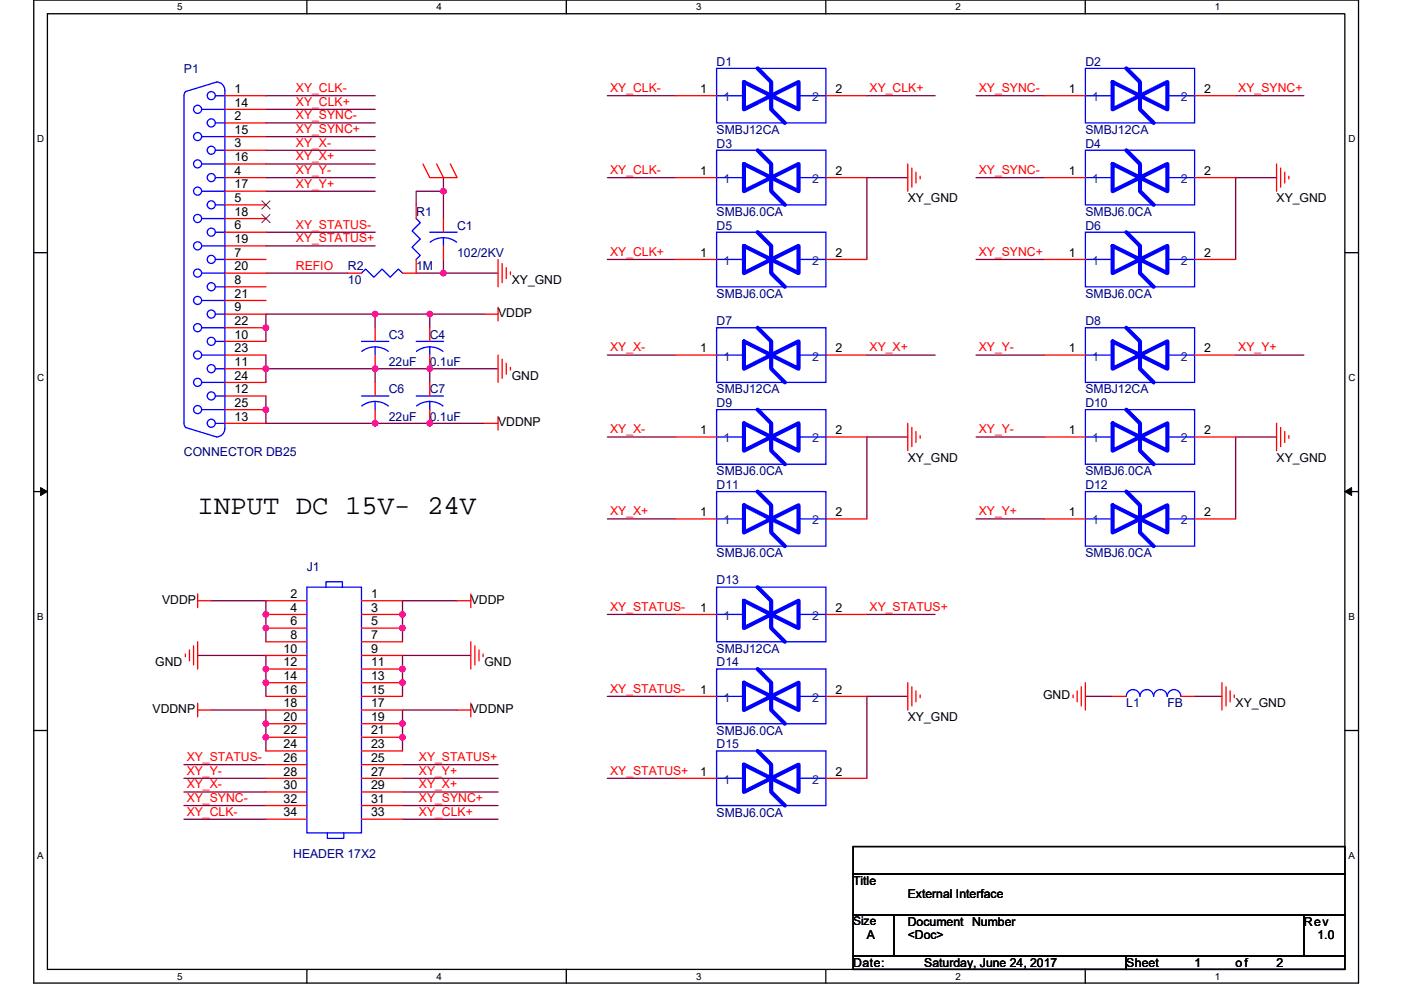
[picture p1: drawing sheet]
# OrCAD Capture schematic GALVO_IF_BRD.DSN

## Sheets
1 PAGE1: size A; title: External Interface; rev: 1.0
2 PAGE2

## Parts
C1  102/2KV  [1206]
C3  22uF  [1206]
C4  0.1uF  [0603C]
C6  22uF  [1206]
C7  0.1uF  [0603C]
D1  SMBJ12CA  [DO-214AA]
D2  SMBJ12CA  [DO-214AA]
D3  SMBJ6.0CA  [DO-214AA]
D4  SMBJ6.0CA  [DO-214AA]
D5  SMBJ6.0CA  [DO-214AA]
D6  SMBJ6.0CA  [DO-214AA]
D7  SMBJ12CA  [DO-214AA]
D8  SMBJ12CA  [DO-214AA]
D9  SMBJ6.0CA  [DO-214AA]
D10  SMBJ6.0CA  [DO-214AA]
D11  SMBJ6.0CA  [DO-214AA]
D12  SMBJ6.0CA  [DO-214AA]
D13  SMBJ12CA  [DO-214AA]
D14  SMBJ6.0CA  [DO-214AA]
D15  SMBJ6.0CA  [DO-214AA]
J1  HEADER 17X2  [IDC34]
L1  FB  [1206]
P1  CONNECTOR DB25  [DB25HF]
R1  1M  [0603R]
R2  10  [0603R]

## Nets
GND: C3.2 C4.2 C6.1 C7.1 J1.9 J1.10 J1.11 J1.12 J1.13 J1.14 J1.15 J1.16 L1.1 P1.11 P1.23 P1.24
GND_EARTH: C1.1 R1.1
VDDNP: C6.2 C7.2 J1.17 J1.18 J1.19 J1.20 J1.21 J1.22 J1.23 J1.24 P1.12 P1.13 P1.25
VDDP: C3.1 C4.1 J1.1 J1.2 J1.3 J1.4 J1.5 J1.6 J1.7 J1.8 P1.9 P1.10 P1.22
REFIO: P1.20 R2.1
XY_CLK+: D1.2 D5.1 J1.33 P1.14
XY_CLK-: D1.1 D3.1 J1.34 P1.1
XY_GND: C1.2 D3.2 D4.2 D5.2 D6.2 D9.2 D10.2 D11.2 D12.2 D14.2 D15.2 L1.2 R1.2 R2.2
XY_STATUS+: D13.2 D15.1 J1.25 P1.19
XY_STATUS-: D13.1 D14.1 J1.26 P1.6
XY_SYNC+: D2.2 D6.1 J1.31 P1.15
XY_SYNC-: D2.1 D4.1 J1.32 P1.2
XY_X+: D7.2 D11.1 J1.29 P1.16
XY_X-: D7.1 D9.1 J1.30 P1.3
XY_Y+: D8.2 D12.1 J1.27 P1.17
XY_Y-: D8.1 D10.1 J1.28 P1.4

Not connected (* = marked no-connect by the designer): P1 5* 7 8 18* 21

## Notes on the sheets
sheet 1
- INPUT DC 15V- 24V
